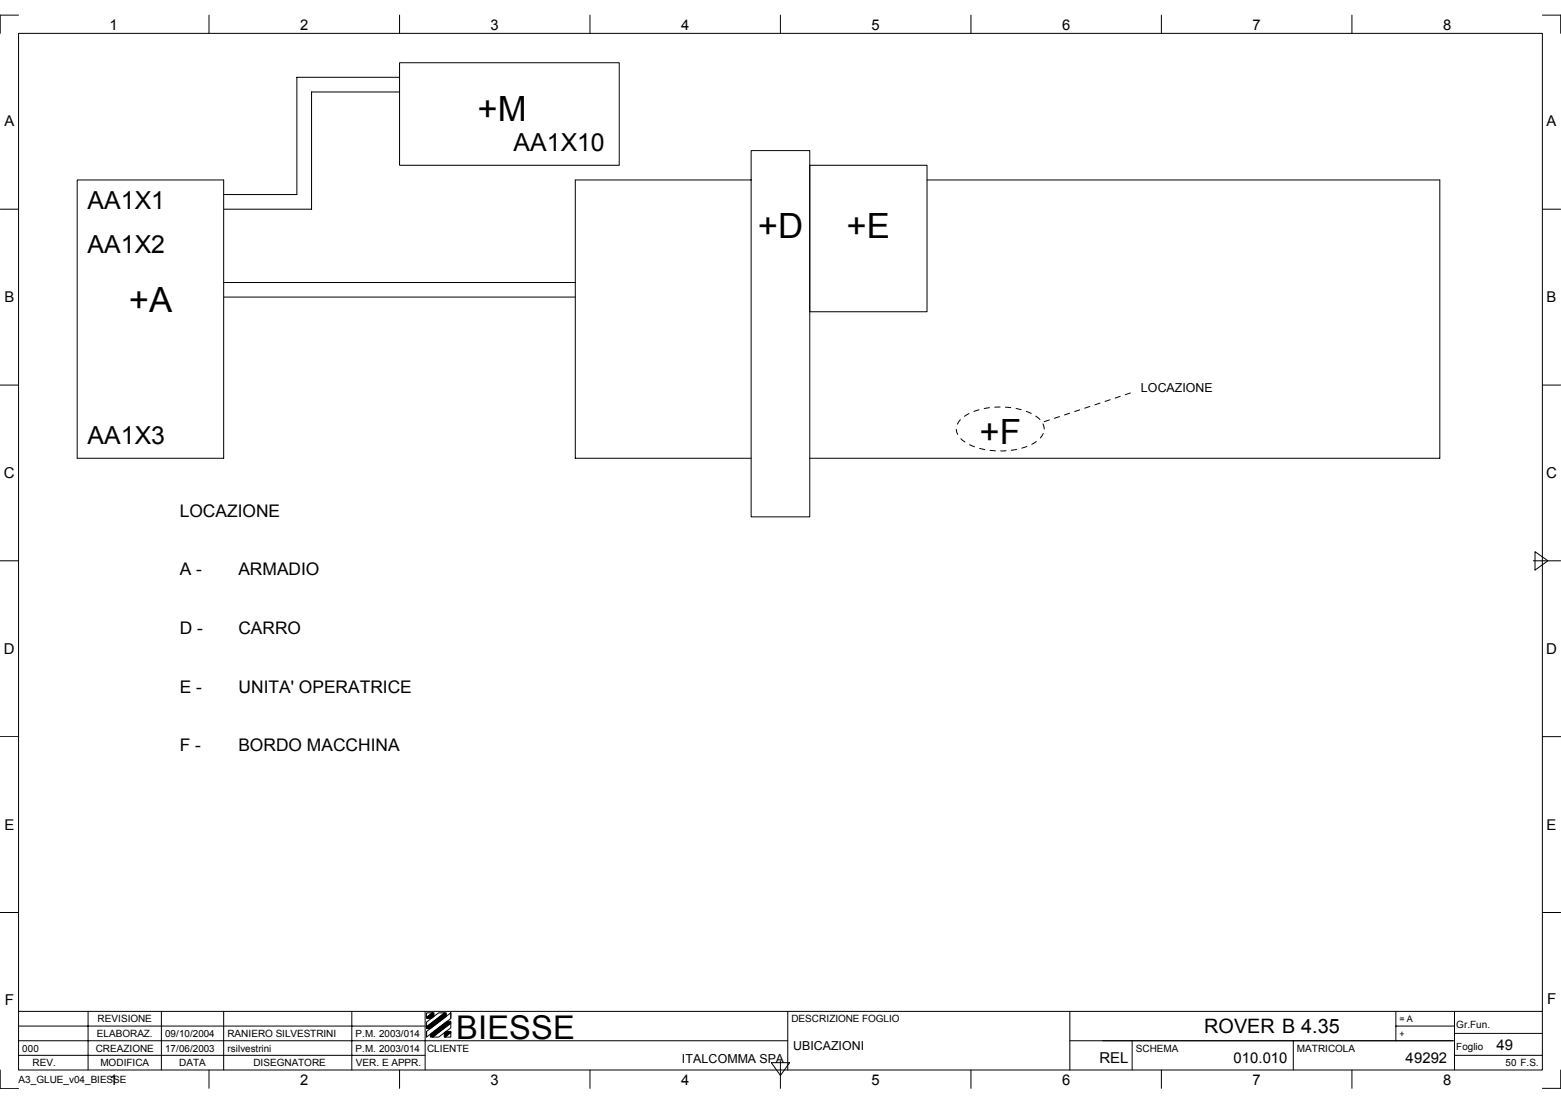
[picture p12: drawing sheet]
<svg xmlns="http://www.w3.org/2000/svg" width="297mm" height="210mm" viewBox="0 0 297 210" stroke-linecap="round" stroke-linejoin="round" font-family="sans-serif">
<g fill="none" stroke="#000" stroke-width=".19">
<path d="M3.5 6.3h290v197.3h-290zM3.5 2.9h-3.5v3.4M39.8 2.9v3.4M76 11.9h41.8v19.6h-41.8zM76 2.9v3.4M76 17.5h-16.7v22.3h-16.7M76 14.7h-19.5v22.3h-13.9M112.3 2.9v3.4M148.5 2.9v3.4M184.8 2.9v3.4M221 2.9v3.4M257.3 2.9v3.4"/>
<path d="M293.5 2.9h3.5v3.4M0 39.8h3.5M14.7 34.2h27.9v53h-27.9zM142.9 28.7h11.2v69.7h-11.2zM142.9 34.2h-33.4v53h33.4M154.1 31.5h22.3v27.8h-22.3zM176.4 34.2h97.6v53h-119.9M293.5 39.8h3.5M42.6 53.8h66.9M42.6 56.5h66.9M0 73.3h3.5M293.5 73.3h3.5"/>
<path d="M0 106.7h3.5M291.8 106.7h5.2M292.1 105l2.5 1.7-2.5 1.8zM0 140.2h3.5M293.5 140.2h3.5M0 173.7h3.5M293.5 173.7h3.5M3.5 192.5h290M3.5 198.1h146.4M3.5 195.3h77.4M16.8 192.5v11.1M30.7 192.5v11.1"/>
<path d="M42.6 192.5v11.1M66.9 192.5v11.1M80.9 192.5v11.1M81.2 196.3l4.6-3.6v1.1l-4.6 3.6zM81.2 194.5l2.3-1.8h1.1l-3.4 2.7zM81.2 192.7h1.1l-1.1 .9zM81.2 195.4v.3M81.2 196.3v1M82.3 197.4l3.5-2.7v.9l-2.3 1.8zM84.7 197.4l1.1-.9v.9zM85.8 192.7v1.1M149.9 192.5v11.1"/>
<path d="M203.6 198.1h73.2M203.6 192.5v11.1M215.4 198.1v5.5M246.1 198.1v5.5M265.6 195.3h11.2M265.6 192.5v5.6M276.8 192.5v11.1M276.8 196.7h16.7M0 203.6v3.5h3.5M3.5 200.8h77.4M39.8 203.6v3.5M76 203.6v3.5"/>
<path d="M112.3 203.6v3.5M146.8 202.2h3.5l-1.8 2.5zM148.5 201.9v5.2M184.8 203.6v3.5M221 203.6v3.5M257.3 203.6v3.5M276.8 200.8h16.7M297 203.6v3.5h-3.5"/>
</g>
<g fill="#000" stroke="#000" stroke-width=".19">
<path d="M81.2 193.6l1.1-.9h.3v.7l-.5 .4h-.9z" fill-rule="evenodd"/>
<path d="M81.9 196.8l3.2-2.4h.7v.3l-3.5 2.7h-.4z" fill-rule="evenodd"/>
<path d="M81.2 195.4l3.4-2.7h.3v.7l-3 2.3h-.7z" fill-rule="evenodd"/>
<path d="M84.5 196.6l.4-.3h.9v.2l-1.1 .9h-.2z" fill-rule="evenodd"/>
</g>
<path d="M198.7 81.6a4 4 0 0 0-3-3.2 14.3 14.3 0 0 0-12.2 .8 2.64 2.64 0 0 0-1.5 2.4 2.64 2.64 0 0 0 1.5 2.4 13.9 13.9 0 0 0 13.7 0l1-.9 .4-.7 .1-.8M198.7 80.2l16.7-5.5" fill="none" stroke="#000" stroke-width=".19" stroke-dasharray="1 1 1 1 1 1 1 1"/>
<g font-size="6.6">
<text x="90.8" y="23.1">+M</text>
<text x="144.2" y="45.4">+D</text>
<text x="161.1" y="45.4">+E</text>
<text x="24.5" y="59.3">+A</text>
<text x="186.4" y="84.4">+F</text>
</g>
<text font-size="6.2" x="86.8" y="197.7">BIESSE</text>
<g font-size="4.7">
<text x="97.7" y="28.7">AA1X10</text>
<text x="16.7" y="39.8">AA1X1</text>
<text x="16.7" y="48.2">AA1X2</text>
<text x="16.7" y="84.4">AA1X3</text>
</g>
<text font-size="3.8" x="229.2" y="196.7">ROVER B 4.35</text>
<g font-size="3.3">
<text x="34.2" y="98.4">LOCAZIONE</text>
<text x="34.2" y="109.5">A -</text>
<text x="45.4" y="109.5">ARMADIO</text>
<text x="34.2" y="120.7">D -</text>
<text x="45.4" y="120.7">CARRO</text>
<text x="34.2" y="131.8">E -</text>
<text x="45.4" y="131.8">UNITA' OPERATRICE</text>
<text x="34.2" y="143">F -</text>
<text x="45.4" y="143">BORDO MACCHINA</text>
</g>
<g font-size="2.9">
<text x=".8" y="91">C</text>
<text x="294.2" y="91">C</text>
<text x=".8" y="124.4">D</text>
<text x="294.2" y="124.4">D</text>
<text x=".9" y="191.3">F</text>
<text x="294.4" y="191">F</text>
<text x="209.2" y="202.2">REL</text>
</g>
<g font-size="2.8">
<text x="20.9" y="5.7">1</text>
<text x="57.1" y="5.7">2</text>
<text x="93.4" y="5.7">3</text>
<text x="129.6" y="5.7">4</text>
<text x="165.8" y="5.7">5</text>
<text x="202.1" y="5.7">6</text>
<text x="238.3" y="5.7">7</text>
<text x="274.6" y="5.7">8</text>
<text x=".8" y="24.1">A</text>
<text x="294.3" y="24.1">A</text>
<text x=".8" y="57.5">B</text>
<text x="294.3" y="57.5">B</text>
<text x=".8" y="157.9">E</text>
<text x="294.3" y="157.9">E</text>
<text x="234.7" y="202.2">010.010</text>
<text x="267.5" y="202.2">49292</text>
<text x="284.8" y="199.8">49</text>
<text x="20.9" y="206.5">1</text>
<text x="57.1" y="206.5">2</text>
<text x="93.4" y="206.5">3</text>
<text x="129.6" y="206.5">4</text>
<text x="165.8" y="206.5">5</text>
<text x="202.1" y="206.5">6</text>
<text x="238.3" y="206.5">7</text>
<text x="274.6" y="206.5">8</text>
</g>
<g font-size="2.4">
<text x="217.1" y="74.7">LOCAZIONE</text>
<text x="129.8" y="202.2">ITALCOMMA SPA</text>
<text x="150.9" y="199.7">UBICAZIONI</text>
</g>
<g font-size="1.9">
<text x="18.4" y="197.4">ELABORAZ.</text>
<text x="18.6" y="194.6">REVISIONE</text>
<text x="31.4" y="197.4">09/10/2004</text>
<text x="43.3" y="197.4">RANIERO SILVESTRINI</text>
<text x="67.6" y="197.4">P.M. 2003/014</text>
<text x="150.6" y="194.6">DESCRIZIONE FOGLIO</text>
<text x="277.1" y="195.6">Gr.Fun.</text>
<text x="4.2" y="200.1">000</text>
<text x="6.2" y="202.9">REV.</text>
<text x="18.2" y="200.1">CREAZIONE</text>
<text x="19.1" y="202.9">MODIFICA</text>
<text x="31.4" y="200.1">17/06/2003</text>
<text x="34.1" y="202.9">DATA</text>
<text x="43.3" y="200.1">rsilvestrini</text>
<text x="48.2" y="202.9">DISEGNATORE</text>
<text x="67.6" y="200.1">P.M. 2003/014</text>
<text x="67.7" y="202.9">VER. E APPR.</text>
<text x="81.3" y="200.1">CLIENTE</text>
<text x="216.1" y="200.1">SCHEMA</text>
<text x="246.8" y="200.1">MATRICOLA</text>
<text x="277.1" y="199.8">Foglio</text>
<text x="286.5" y="202.9">50 F.S.</text>
<text x="3.5" y="206.1">A3_GLUE_v04_BIESSE</text>
</g>
<g font-size="1.7">
<text x="266.3" y="194.6">= A</text>
<text x="266.3" y="197.4">+</text>
</g>
</svg>
